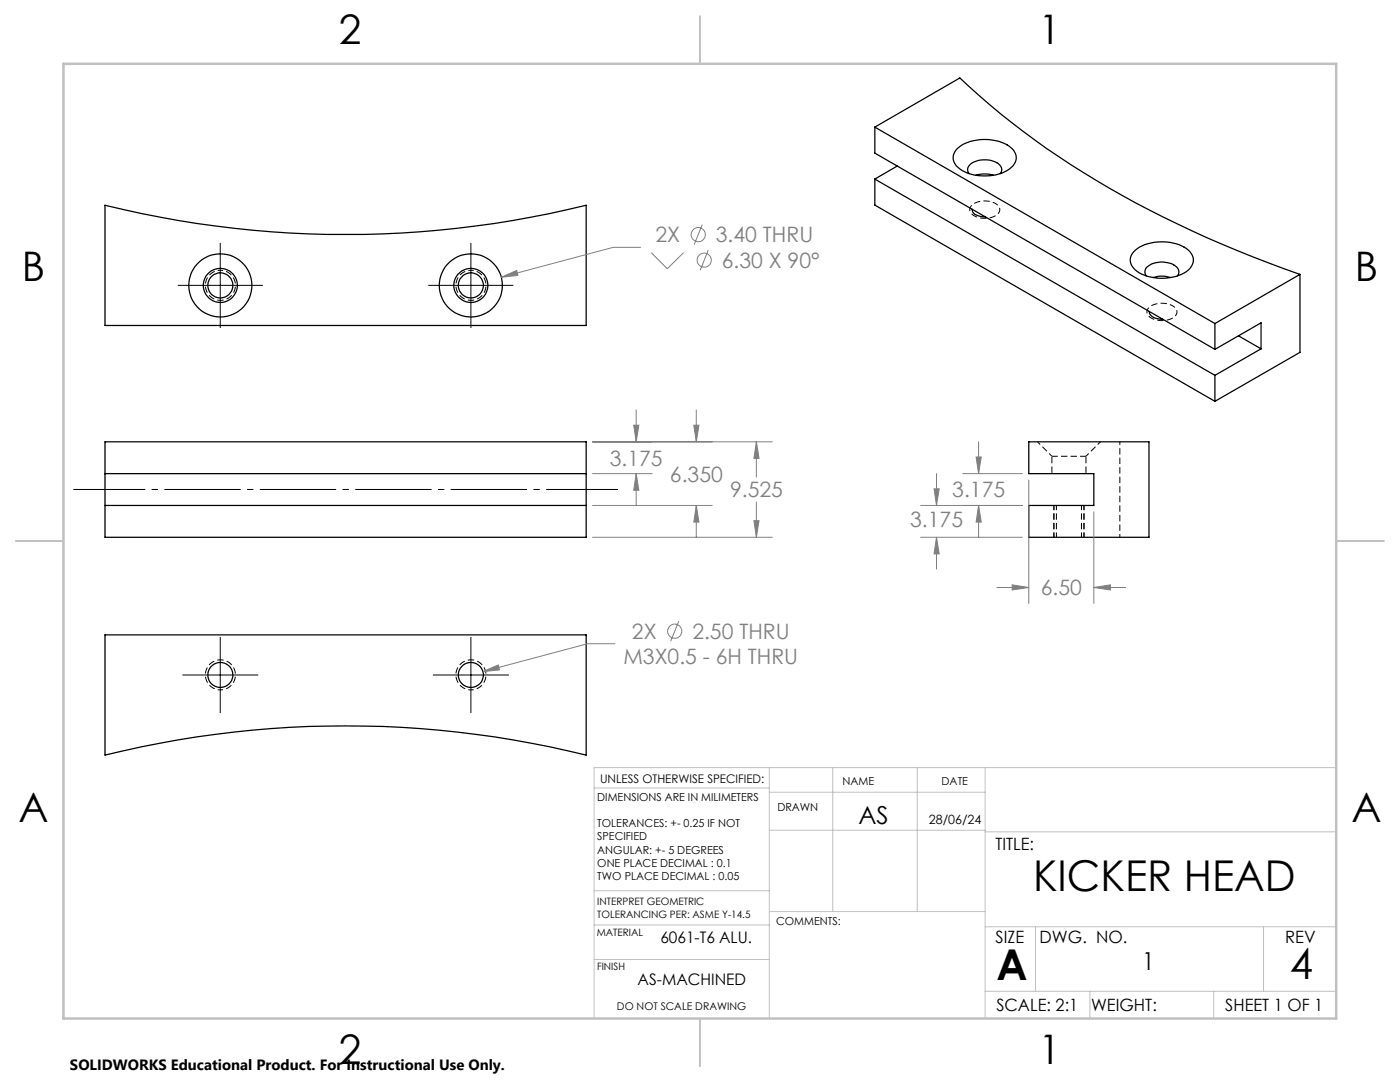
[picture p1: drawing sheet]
<svg xmlns="http://www.w3.org/2000/svg" width="279mm" height="216mm" viewBox="0 0 279 216" stroke-linecap="round" stroke-linejoin="round" font-family="sans-serif">
<g fill="none" stroke="#000" stroke-width=".25">
<path d="M174.6 25.4l17-9.8a170.2 170.2 0 0 0 46.5 30.5l8.9 3.9 12.4 4.8M174.6 25.4l67.9 39.2M174.6 25.4v5.2l67.9 39.1M174.6 35.7v5.2l67.9 39.2M174.6 35.7l67.9 39.2M179.1 33.1l-4.5 2.6M190.9 29.8a9 9 0 0 1 8.5-1.6 4.3 4.3 0 0 1 3.4 3.1 3.3 3.3 0 0 1-2.3 3 9.4 9.4 0 0 1-9.3-.9 2.39 2.39 0 0 1-.3-3.6zM193.4 34.6a1.53 1.53 0 0 1 1.1-2.3 4.8 4.8 0 0 1 5.2 .9l.2 .8-.3 .6M194.8 35a6.2 6.2 0 0 1 3.5 0M21 41a200.9 200.9 0 0 0 96 0v23.9h-96zM194 41.8a1.55 1.55 0 0 0 1.7 1.4l1 .1M226.6 49.9a9.2 9.2 0 0 1 10.6 0 2.54 2.54 0 0 1-.4 4.3 9.4 9.4 0 0 1-10.2-.3 2.41 2.41 0 0 1 0-4z"/>
<path d="M228.8 55a1.37 1.37 0 0 1 .7-2.1 4.9 4.9 0 0 1 5.3 .4l.5 .8-.3 .9M230.2 55.4a5.3 5.3 0 0 1 3.4 0M259.4 54.8l-16.9 9.8M259.4 54.8v15.5l-16.9 9.8M229.4 62.2a1.83 1.83 0 0 0 2 1.5h.6M242.5 64.6v5.1M242.5 74.9v5.2M247.2 67l4.5 2.6M251.7 69.6l-9.2 5.3M251.7 69.6v-5.2l-9.2 5.3M21 88.2h96v19h-96zM21 94.5h96"/>
<path d="M205.3 88.2h24v19h-24v-6.3h13v-6.4h-13zM21 100.9h96M21 126.7h96v24a200.9 200.9 0 0 0-96 0z"/>
<circle cx="44" cy="56.9" r="2.5"/>
<circle cx="44" cy="56.9" r="3.4"/>
<circle cx="44" cy="57" r="6.3"/>
<circle cx="94" cy="57" r="6.3"/>
<circle cx="94" cy="56.9" r="2.51"/>
<circle cx="94" cy="56.9" r="3.4"/>
<circle cx="44" cy="134.7" r="2.5"/>
<circle cx="94" cy="134.7" r="2.51"/>
</g>
<path d="M209.9 91h6.8" fill="none" stroke="#000" stroke-width=".2" stroke-dasharray="1.3 .6" stroke-dashoffset=".1" stroke-linecap="butt"/>
<path d="M223.5 88.1v19.1" fill="none" stroke="#000" stroke-width=".2" stroke-dasharray="1.3 .6" stroke-dashoffset=".6" stroke-linecap="butt"/>
<path d="M207 88.1l2.9 2.9M216.7 91l2.9-2.9" fill="none" stroke="#000" stroke-width=".2" stroke-dasharray="1.3 .6" stroke-dashoffset=".5" stroke-linecap="butt"/>
<path d="M209.9 91v3.5M216.7 94.5v-3.5" fill="none" stroke="#000" stroke-width=".2" stroke-dasharray="1.3 .6" stroke-dashoffset="-.1" stroke-linecap="butt"/>
<path d="M210.3 100.8v6.4M210.8 100.8v6.4M215.8 107.2v-6.4M216.3 100.8v6.4" fill="none" stroke="#000" stroke-width=".2" stroke-dasharray="1.3 .6" stroke-dashoffset=".3" stroke-linecap="butt"/>
<g fill="none" stroke="#808080" stroke-width=".2">
<path d="M100 55.3l3.1-1.3 .3 1zM127.9 49.4h-5.5l-22.4 5.9M130 50.4l3.2 3.2 3.2-3.2M140.2 44.8l-1.7 4M141.4 49.9l-1.7 4M118.3 88.2h35.8M118.3 94.5h11.8M126.5 84.8h1l-.5 3.4zM127 94.5l.5 3.3h-1zM127 81.8v6.4M127 94.5v6.4M138.5 84.8h1l-.5 3.4z"/>
<path d="M139 81.8v6.4M151 88.2l.5 3.3h-1zM151 88.2v7M186.4 97.5h1l-.5 3.4zM186.9 94.5v6.4M192.1 94.5h11.9M194.8 91.2h1l-.5 3.3zM195.3 88.2v6.3M205.3 95.8v24.6M118.3 100.9h23.8M118.3 107.2h35.8M139 100.9l.5 3.3h-1z"/>
<path d="M139 100.9v6.3M150.5 103.9h1l-.5 3.3zM151 100.2v7M183.7 100.9h20.3M183.7 107.2h20.3M186.9 107.2l.5 3.3h-1zM186.9 107.2v6.4M195.3 100.9l.5 3.3h-1zM195.3 100.9v6.3M199 117.2h6.3M202 116.7l3.3 .5-3.3 .5zM218.3 117.2l3.3-.5v1z"/>
<path d="M218.3 102.1v18.3M218.3 117.2h6.3M96.4 134l3-1.3 .3 1zM122.8 128.4h-5.5l-20.9 5.6M135.5 123.9l-1.7 4.1"/>
<circle cx="139.4" cy="46.8" r="1.41"/>
<circle cx="140.5" cy="51.9" r="1.41"/>
<circle cx="134.7" cy="125.9" r="1.41"/>
</g>
<path d="M44 53.9a3 3 0 0 1 2.6 4.5 3 3 0 0 1-5.1 .2 3 3 0 0 1 2.2-4.7h.3M94 53.9a3 3 0 0 1 2.6 4.5 3 3 0 0 1-5.1 .2 3 3 0 0 1 2.2-4.7h.3M198.7 40.6a1.33 1.33 0 0 1 .8 1.3 1.33 1.33 0 0 1-1 1.3 4.1 4.1 0 0 1-4.8-.9 1.53 1.53 0 0 1 1.3-2 4.8 4.8 0 0 1 3.7 .3M234 61a1.33 1.33 0 0 1 .9 1.4 1.33 1.33 0 0 1-1.1 1.2 4.1 4.1 0 0 1-4.8-.9 1.53 1.53 0 0 1 1.4-1.9 4.8 4.8 0 0 1 3.6 .2M44 137.7a3 3 0 0 0 2.6-4.5 3 3 0 0 0-5.1-.2 3 3 0 0 0 2.2 4.7h.3M94 137.7a3 3 0 0 0 2.6-4.5 3 3 0 0 0-5.1-.2 3 3 0 0 0 2.2 4.7h.3" fill="none" stroke="#000" stroke-width=".2" stroke-dasharray="1.3 .6" stroke-dashoffset=".7" stroke-linecap="butt"/>
<path d="M14.6 97.7h108.7" fill="none" stroke="#000" stroke-width=".2" stroke-dasharray="15.2 1.3 1.3 1.3" stroke-dashoffset=".9" stroke-linecap="butt"/>
<path d="M35.5 56.9h17M44 48.5v16.9M85.5 56.9h16.9M94 48.5v16.9M36.4 134.7h15.1M44 127.1v15.2M86.4 134.7h15.2M94 127.1v15.2" fill="none" stroke="#000" stroke-width=".2"/>
<g fill="none" stroke="#c0c0c0" stroke-width=".2">
<path d="M118.6 157.2h34.9M153.5 153.2v50M153.5 158.1h43.1M166.2 153.2v28.7M183.1 153.2v28.7M196.6 153.2v50M266.7 153.2h-148.1v50M118.6 177.7h35M153.5 165.7h43.1M196.6 166h70.1M118.6 191.5h34.9M118.6 184.6h35"/>
<path d="M153.6 181.9h43M196.6 197.8h70.1M196.6 184.9h70.1M206.7 184.9v12.9M217.5 197.8v5.4M242.2 197.8v5.4M252.2 184.9v12.9"/>
</g>
<path d="M139.7 3.2v9.5M3.1 107.9h9.6M266.7 107.9h9.5M139.7 203.2v9.6" fill="none" stroke="#c0c0c0" stroke-width=".25"/>
<path d="M12.7 12.7h254v190.5h-254z" fill="none" stroke="#c0c0c0" stroke-width=".5"/>
<g fill="#808080">
<path d="M126.5 84.8h1l-.5 3.4zM127 94.5l.5 3.3h-1zM138.5 84.8h1l-.5 3.4zM139 100.9l.5 3.3h-1zM151 88.2l.5 3.3h-1zM150.5 103.9h1l-.5 3.3zM202 116.7l3.3 .5-3.3 .5zM218.3 117.2l3.3-.5v1zM186.9 107.2l.5 3.3h-1zM186.4 97.5h1l-.5 3.4zM195.3 100.9l.5 3.3h-1zM194.8 91.2h1l-.5 3.3z"/>
<path d="M100 55.3l3.4-.3-.3-1zM96.4 134l3.3-.3-.3-1z"/>
</g>
<g font-size="8.5">
<text x="206.2" y="177.7">KICKER HEAD</text>
<text x="198.9" y="195.5">A</text>
<text x="257.4" y="195.4">4</text>
</g>
<g font-size="8.1">
<text x="67.6" y="8.9">2</text>
<text x="207.3" y="8.9">1</text>
<text x="4.4" y="56.1">B</text>
<text x="270.4" y="56.1">B</text>
<text x="3.7" y="164.1">A</text>
<text x="269.7" y="164.1">A</text>
<text x="67.6" y="212.4">2</text>
<text x="207.3" y="212.4">1</text>
</g>
<g font-size="4.9">
<text x="171.3" y="164.4">AS</text>
<text x="227.9" y="193.5">1</text>
</g>
<g font-size="4.2" fill="#808080">
<text x="130.8" y="48.4">2X</text>
<text x="142.9" y="48.4">3.40 THRU</text>
<text x="144.1" y="53.4">6.30 X 90°</text>
<text x="121.7" y="92.9">3.175</text>
<text x="133.7" y="96.1">6.350</text>
<text x="145.7" y="99.3">9.525</text>
<text x="190.1" y="99.3">3.175</text>
<text x="181.6" y="105.2">3.175</text>
<text x="207.7" y="118.8">6.50</text>
<text x="126.1" y="127.5">2X</text>
<text x="138.2" y="127.5">2.50 THRU</text>
<text x="124.4" y="132.6">M3X0.5 - 6H THRU</text>
</g>
<g font-size="3.4">
<text x="198.7" y="169.7">TITLE:</text>
<text x="198.7" y="188.1">SIZE</text>
<text x="207.5" y="188.1">DWG. NO.</text>
<text x="256.5" y="188.2">REV</text>
<text x="198.8" y="201.7">SCALE: 2:1</text>
<text x="217.7" y="201.8">WEIGHT:</text>
<text x="244.5" y="201.7">SHEET 1 OF 1</text>
</g>
<g font-size="3.2">
<text x="131.8" y="188.1">6061-T6 ALU.</text>
<text x="127.3" y="196.6">AS-MACHINED</text>
</g>
<text font-size="3" x="14" y="213.5">SOLIDWORKS Educational Product. For Instructional Use Only.</text>
<text font-size="2.5" x="185.4" y="164.4">28/06/24</text>
<text font-size="2.4" x="119.8" y="156.2">UNLESS OTHERWISE SPECIFIED:</text>
<g font-size="2.2">
<text x="119.2" y="159.7">DIMENSIONS ARE IN MILIMETERS</text>
<text x="155.1" y="161.8">DRAWN</text>
<text x="168.2" y="156.7">NAME</text>
<text x="187.9" y="156.7">DATE</text>
<text x="119.2" y="165">TOLERANCES: +- 0.25 IF NOT</text>
<text x="119.2" y="167.7">SPECIFIED</text>
<text x="119.2" y="170.3">ANGULAR: +- 5 DEGREES</text>
<text x="119.2" y="173">ONE PLACE DECIMAL : 0.1</text>
<text x="119.2" y="175.6">TWO PLACE DECIMAL : 0.05</text>
<text x="154.9" y="184.6">COMMENTS:</text>
</g>
<text font-size="2.1" x="123.1" y="201.6">DO NOT SCALE DRAWING</text>
<g font-size="2">
<text x="119.2" y="180.6">INTERPRET GEOMETRIC</text>
<text x="119.2" y="183.1">TOLERANCING PER: ASME Y-14.5</text>
<text x="119.1" y="186.7">MATERIAL</text>
<text x="119.1" y="193.5">FINISH</text>
</g>
</svg>
